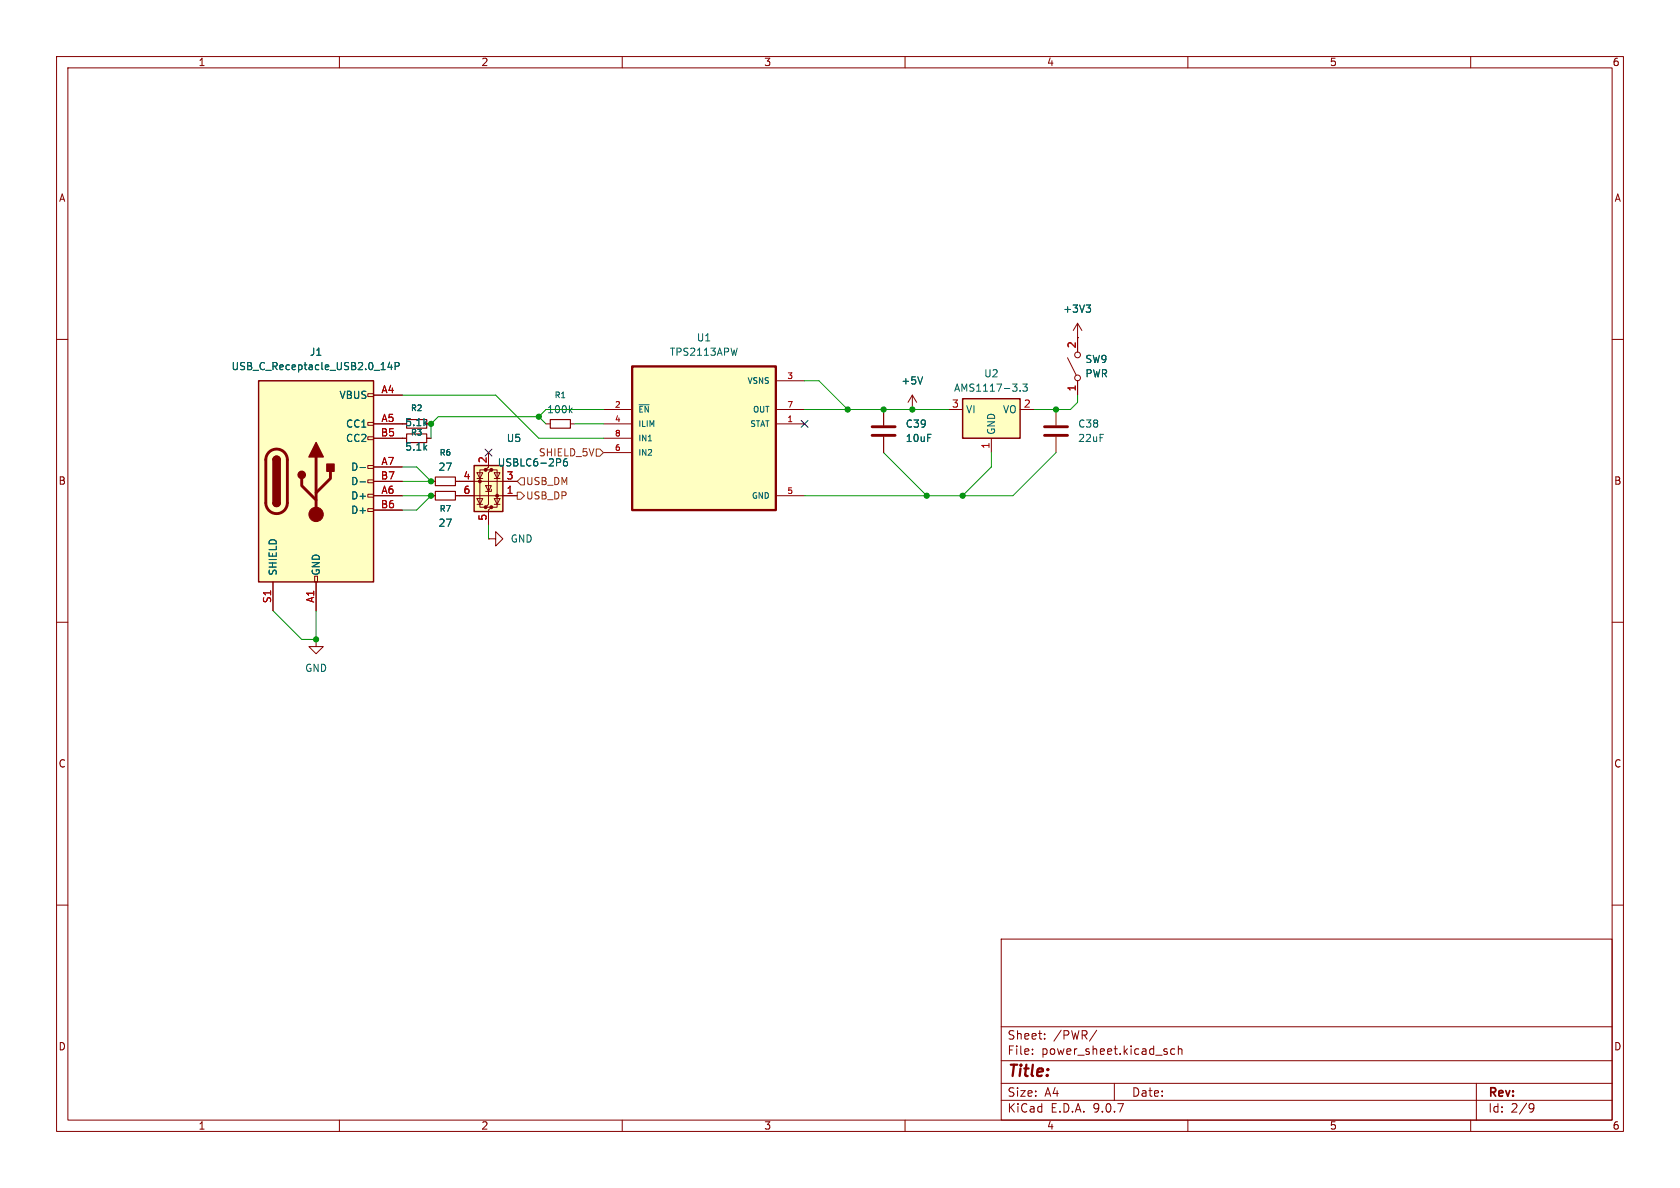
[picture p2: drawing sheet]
<svg xmlns="http://www.w3.org/2000/svg" width="297mm" height="210mm" viewBox="0 0 297 210" stroke-linecap="round" stroke-linejoin="round" font-family="sans-serif">
<g fill="none" stroke="#840000" stroke-width=".18">
<path d="M10 10h277v190h-277zM12 12h273v186h-273zM60 10v2M110 10v2M160 10v2M210 10v2M260 10v2M190.5 59.7h.1M190.5 57.2l-.8 1.2M190.5 57.2l.8 1.2M190.5 57.2v2.5M10 60h2"/>
<path d="M71.1 77.5h.8M75.4 74.9h.8M75.4 77.5h.8M156.2 72.4v2.8M156.2 77.2v2.8M161.3 72.4h.1M161.3 69.9l-.8 1.2M161.3 69.9l.8 1.2M161.3 69.9v2.5M186.7 72.4v2.8M186.7 77.2v2.8M285 60h2"/>
<path d="M76.2 87.6h.8M76.2 85.1h.8M80.5 87.6h.8M80.5 85.1h.8M10 110h2M285 110h2M10 160h2M177 166h108v32h-108zM285 160h2M60 198v2M110 198v2M160 198v2"/>
<path d="M177 194.5h108M177 191.5h108M177 187.5h108M177 181.5h108M182.5 186.3v.1M182.5 185.5v.1M184.7 183.6v.1M184.7 182.8v.1M193.9 182.1l-1.3 2M197 191.5v3M207.7 185.5l-.5-.1-.2 .3v.4l.1 .2h.6M208.3 185.5l.2-.1 .4 .1 .1 .9"/>
<path d="M208.3 184.9v1.5M210 198v2M260 198v2M261 191.5v6.5M270.6 195.1l.5 .1a.99 .99 0 0 1-.4 1.4h-.2M271.2 195.7l-.3 .3h-.3"/>
</g>
<path d="M71.9 74.2h3.5v1.5h-3.5zM71.9 76.7h3.5v1.5h-3.5zM77 86.9h3.5v1.5h-3.5zM77 84.3h3.5v1.6h-3.5z" fill="none" stroke="#840000" stroke-width=".2"/>
<path d="M192 53.9h.8l-.4 .5M192.6 54.4l.2 .2v.3l-.2 .3M163.1 66.6l-.4 1.3" fill="none" stroke="#006464" stroke-width=".18"/>
<path d="M154.2 75.4h4M154.2 77h4M184.7 75.4h4M184.7 77h4" fill="none" stroke="#840000" stroke-width=".51"/>
<path d="M111.8 64.8h25.4v25.4h-25.4z" fill="#ffffc2"/>
<path d="M111.8 64.8h25.4v25.4h-25.4z" fill="none" stroke="#840000" stroke-width=".41"/>
<g fill="none" stroke="#840000" stroke-width=".18">
<path d="M96.5 74.9h.8M100.8 74.9h.8M106.7 72.4h5.1M106.7 74.9h5.1M106.7 77.5h5.1M137.2 72.4h5M137.2 74.9h5M137.2 67.3h5M86.4 95.3h1.2v-1.3l1.3 1.3-1.3 1.2v-1.2M86.4 95.3h.1M106.7 80h5.1M137.2 87.6h5"/>
<path d="M55.9 113v1.3h1.2l-1.2 1.3-1.3-1.3h1.3M55.9 113h.1"/>
</g>
<path d="M100.8 72.5l.3 .5M101.1 72.1l-.4 .5M113 71.6h1.8M114.6 77.9h.6M130.3 61.5l-.3 1.3" fill="none" stroke="#006464" stroke-width=".18"/>
<path d="M97.3 74.2h3.5v1.5h-3.5z" fill="none" stroke="#840000" stroke-width=".2"/>
<path d="M170.2 70.5h10.1v7h-10.1z" fill="#ffffc2"/>
<path d="M170.2 70.5h10.1v7h-10.1z" fill="none" stroke="#840000" stroke-width=".25"/>
<path d="M167.6 72.4h2.6M175.3 77.5v2.5M180.3 72.4h2.6" fill="none" stroke="#840000" stroke-width=".18"/>
<path d="M180.3 69v.2M180.8 67.9h.8l-.4 .5 .3 .1v.5l-.1 .2-.6-.2" fill="none" stroke="#006464" stroke-width=".18"/>
<path d="M45.7 67.3h20.3v35.6h-20.3z" fill="#ffffc2"/>
<g fill="none" stroke="#840000" stroke-width=".18">
<path d="M65 69.6h1v.5h-1zM65 74.7h1v.5h-1zM65 77.2h1v.5h-1zM66 69.9h5.1M66 74.9h5.1M66 77.5h5.1M65 82.3h1v.5h-1zM65 84.8h1v.5h-1zM65 87.4h1v.5h-1zM65 89.9h1v.5h-1zM66 82.6h5.1M66 85.1h5.1"/>
<path d="M66 87.6h5.1M66 90.2h5.1M48.3 102.9v5.1M55.6 101.9h.5v1h-.5zM55.9 102.9v5.1"/>
</g>
<path d="M45.7 67.3h20.3v35.6h-20.3zM48.3 81.3a.64 .64 0 0 1 .6-.7 .64 .64 0 0 1 .6 .7M48.3 88.9a.64 .64 0 0 0 .6 .6 .64 .64 0 0 0 .6-.6" fill="none" stroke="#840000" stroke-width=".25"/>
<path d="M47.5 79.9a1.9 1.9 0 0 1 2.1-.4 1.9 1.9 0 0 1 1.2 1.8v7.6a1.91 1.91 0 0 1-1.9 1.9 1.91 1.91 0 0 1-1.9-1.9v-7.8l.2-.6zM53.3 84.6v1.3l2.6 2.5M55.9 80.8v10.1M58.4 83.3v1.3l-2.5 2.5" fill="none" stroke="#840000" stroke-width=".51"/>
<g fill="#840000" stroke="#840000" stroke-width=".25">
<path d="M48.3 81.3h1.2v7.6h-1.2z"/>
<path d="M48.4 80.8a.64 .64 0 0 1 .7-.1 .64 .64 0 0 1 .4 .6h-1.2z"/>
<path d="M48.3 88.9h1.2a.64 .64 0 0 1-.6 .6 .64 .64 0 0 1-.6-.6z"/>
<path d="M55.9 78.2l1.2 2.6h-2.5z"/>
<path d="M57.8 82h1.3v1.3h-1.3z"/>
<circle cx="53.3" cy="83.9" r=".63"/>
</g>
<circle cx="55.9" cy="90.9" r="1.27" fill="#840000" stroke="#840000" stroke-width=".18"/>
<path d="M68.9 64l-.3 .9h.8M69.2 64.5v.8M69.8 64.7h.7l.1-.2-.1-.3-.7-.1v1.2M63.7 82.6h.9M63.7 85.2h.9" fill="none" stroke="#006464" stroke-width=".18"/>
<path d="M83.8 82.3h5.1v8.1h-5.1z" fill="#ffffc2"/>
<g fill="#840000" stroke="#840000" stroke-width=".18">
<circle cx="87.9" cy="87.6" r=".25"/>
<circle cx="86.9" cy="89.7" r=".25"/>
<circle cx="86.9" cy="83.1" r=".25"/>
<circle cx="85.9" cy="89.7" r=".25"/>
<circle cx="85.9" cy="83.1" r=".25"/>
<circle cx="84.8" cy="85.1" r=".25"/>
</g>
<g fill="none" stroke="#840000" stroke-width=".18">
<path d="M190.5 59.7h.1M190.5 59.7v2.5M66 74.9h5.1M66 77.5h5.9M66 69.9h5.1M75.4 74.9h.8M75.4 77.5h.8M156.2 72.4v2.8M156.2 77.2v2.8M161.3 72.4h.1M188.7 63.2l1.5 3.1M190.5 67.3v2.6"/>
<path d="M66 87.6h5.1M66 85.1h5.1M66 82.6h5.1M66 90.2h5.1M76.2 87.6h.8M76.2 85.1h.8M80.5 87.6h10.9M80.5 85.1h10.9M84.3 88.1h1l-.5 1.1zM84.3 83.6h1l-.5 1zM84.3 84.6h1M84.3 89.2h1"/>
<path d="M85.9 85.9h1l-.5 1zM85.9 83.1h-1.1v6.6h1.1M86.4 80v2.6l-.5 .5h1l-.5 .5v5.6l-.5 .5h1l-.5 .5v2.5M86.9 86.5v.4h-1M86.9 83.1h1v6.6h-1M87.4 88.1h1l-.5 1.1zM87.4 83.6h1l-.5 1zM87.4 84.6h1M87.4 89.2h1M48.3 102.9v5.1M55.9 102.9v5.1"/>
<circle cx="190.5" cy="66.8" r=".51"/>
<circle cx="190.5" cy="62.7" r=".51"/>
</g>
<path d="M83.8 82.3h5.1v8.1h-5.1z" fill="none" stroke="#840000" stroke-width=".25"/>
<path d="M192 53.9h.8l-.4 .5M192.6 54.4l.2 .2v.3l-.2 .3M68.9 64l-.3 .9h.8M69.2 64.5v.8M69.8 64.7h.7l.1-.2-.1-.3-.7-.1v1.2M163.1 66.6l-.4 1.3M63.7 82.6h.9M63.7 85.2h.9M99.6 81.6v.5l.2 .3 .5-.2v-.5M99.7 81.7l-.1 .1" fill="none" stroke="#006464" stroke-width=".18"/>
<path d="M105.4 79.4h.6l.7 .6-.7 .6h-.6zM91.4 85.1l.7-.6h.6v1.2h-.6zM91.4 87h.7l.6 .6-.6 .7h-.7z" fill="none" stroke="#725600" stroke-width=".18"/>
<g fill="none" stroke="#009600" stroke-width=".18">
<path d="M71.1 69.9h16.5l7.6 7.6h11.5M95.2 73.7h-17.7l-1.3 1.2v2.6M95.2 73.7l1.3 1.2M101.6 74.9h5.1M106.7 72.4h-10.2l-1.3 1.3M142.2 67.3h2.6l5.1 5.1M142.2 72.4h25.4M190.5 69.9v1.2l-1.3 1.3h-6.3M71.1 82.6h2.6l2.5 2.5h-5.1M71.1 87.6h5.1l-2.5 2.6h-2.6M86.4 92.7v2.6M156.2 80l7.6 7.6"/>
<path d="M175.3 80v2.6l-5.1 5M186.7 80l-7.6 7.6h-36.9M48.3 108l5 5h2.6v-5"/>
</g>
<path d="M85.8 79.4l1.2 1.2M87 79.4l-1.2 1.2M141.6 74.3l1.2 1.2M142.8 74.3l-1.2 1.2" fill="none" stroke="#000084" stroke-width=".18"/>
<g fill="#009600" stroke="#009600" stroke-width=".18">
<circle cx="55.9" cy="113" r=".46"/>
<circle cx="95.2" cy="73.7" r=".46"/>
<circle cx="76.2" cy="74.9" r=".46"/>
<circle cx="76.2" cy="87.6" r=".46"/>
<circle cx="76.2" cy="85.1" r=".46"/>
<circle cx="149.9" cy="72.4" r=".46"/>
<circle cx="170.2" cy="87.6" r=".46"/>
<circle cx="161.3" cy="72.4" r=".46"/>
<circle cx="163.8" cy="87.6" r=".46"/>
<circle cx="156.2" cy="72.4" r=".46"/>
<circle cx="186.7" cy="72.4" r=".46"/>
</g>
<text font-size="2.8" fill="#840000" x="178" y="190.9">Title:</text>
<g font-size="2.1" fill="#840000">
<text x="178" y="184">Sheet:</text>
<text x="186.2" y="184">/PWR/</text>
<text x="178" y="186.7">File:</text>
<text x="184.1" y="186.7">power_sheet.kicad_sch</text>
<text x="178" y="196.9">KiCad</text>
<text x="178" y="194.1">Size:</text>
<text x="184.7" y="194.1">A4</text>
<text x="185.7" y="196.9">E.D.A.</text>
<text x="193.3" y="196.9">9.0.7</text>
<text x="200" y="194.1">Date:</text>
<text x="263" y="194.3">Rev:</text>
<text x="263" y="196.9">Id:</text>
<text x="267.1" y="196.9">2/9</text>
</g>
<g font-size="1.8" fill="#840000">
<text x="35" y="11.9">1</text>
<text x="85" y="11.9">2</text>
<text x="135" y="11.9">3</text>
<text x="185" y="11.9">4</text>
<text x="235" y="11.9">5</text>
<text x="285" y="11.9">6</text>
<text x="10.3" y="35.9">A</text>
<text x="285.3" y="35.9">A</text>
<text x="71.5" y="75.5">5.1k</text>
<text x="10.3" y="85.9">B</text>
<text x="285.3" y="85.9">B</text>
<text x="10.3" y="135.9">C</text>
<text x="285.3" y="135.9">C</text>
<text x="10.3" y="185.9">D</text>
<text x="285.3" y="185.9">D</text>
<text x="35" y="199.9">1</text>
<text x="85" y="199.9">2</text>
<text x="135" y="199.9">3</text>
<text x="185" y="199.9">4</text>
<text x="235" y="199.9">5</text>
<text x="285" y="199.9">6</text>
</g>
<g font-size="1.8" fill="#006464">
<text x="187.9" y="55.5">+3V3</text>
<text x="40.8" y="65.6">USB_C_Receptacle_USB2.0_14P</text>
<text x="54.7" y="63.1">J1</text>
<text x="118.3" y="63.1">TPS2113APW</text>
<text x="123.1" y="60.6">U1</text>
<text x="191.8" y="64.4">SW9</text>
<text x="59.9" y="70.7">VBUS</text>
<text x="159.3" y="68.2">+5V</text>
<text x="168.6" y="69.4">AMS1117-3.3</text>
<text x="173.9" y="66.9">U2</text>
<text x="191.8" y="66.9">PWR</text>
<text x="61.1" y="75.8">CC1</text>
<text x="96.6" y="73.3">100k</text>
<text x="160" y="75.8">C39</text>
<text x="170.7" y="73.3">VI</text>
<text x="176.1" y="77" transform="rotate(-90 176.1 77)">GND</text>
<text x="177.2" y="73.3">VO</text>
<text x="190.5" y="75.8">C38</text>
<text x="61.1" y="78.3">CC2</text>
<text x="62" y="83.4">D-</text>
<text x="71.5" y="79.9">5.1k</text>
<text x="77.4" y="83.4">27</text>
<text x="87.9" y="82.7">USBLC6-2P6</text>
<text x="89.5" y="78.3">U5</text>
<text x="95.2" y="80.9">SHIELD_5V</text>
<text x="160" y="78.3">10uF</text>
<text x="190.5" y="78.3">22uF</text>
<text x="62" y="86">D-</text>
<text x="62" y="88.5">D+</text>
<text x="62" y="91">D+</text>
<text x="77.4" y="93.3">27</text>
<text x="49.1" y="101.9" transform="rotate(-90 49.1 101.9)">SHIELD</text>
<text x="56.7" y="101.9" transform="rotate(-90 56.7 101.9)">GND</text>
<text x="90.2" y="96.1">GND</text>
<text x="53.8" y="119">GND</text>
</g>
<g font-size="1.8" fill="#a90000">
<text x="190.2" y="61.7" transform="rotate(-90 190.2 61.7)">2</text>
<text x="67.3" y="69.6">A4</text>
<text x="190.2" y="69.3" transform="rotate(-90 190.2 69.3)">1</text>
<text x="67.2" y="77.2">B5</text>
<text x="67.3" y="74.7">A5</text>
<text x="168.2" y="72.1">3</text>
<text x="180.9" y="72.1">2</text>
<text x="67.3" y="82.3">A7</text>
<text x="86.1" y="82" transform="rotate(-90 86.1 82)">2</text>
<text x="175" y="79.4" transform="rotate(-90 175 79.4)">1</text>
<text x="67.2" y="84.8">B7</text>
<text x="67.2" y="89.9">B6</text>
<text x="67.3" y="87.4">A6</text>
<text x="81.8" y="87.4">6</text>
<text x="81.8" y="84.8">4</text>
<text x="89.5" y="87.4">1</text>
<text x="89.5" y="84.8">3</text>
<text x="86.1" y="92.1" transform="rotate(-90 86.1 92.1)">5</text>
<text x="48" y="106.7" transform="rotate(-90 48 106.7)">S1</text>
<text x="55.6" y="106.7" transform="rotate(-90 55.6 106.7)">A1</text>
</g>
<g font-size="1.8" fill="#725600">
<text x="92.9" y="86">USB_DM</text>
<text x="92.9" y="88.5">USB_DP</text>
</g>
<g font-size="1.4" fill="#006464">
<text x="97.9" y="70.6">R1</text>
<text x="132" y="68">VSNS</text>
<text x="72.5" y="72.9">R2</text>
<text x="72.5" y="77.2">R3</text>
<text x="112.8" y="73.1">~{EN}</text>
<text x="112.8" y="75.7">ILIM</text>
<text x="132.5" y="75.7">STAT</text>
<text x="133" y="73.1">OUT</text>
<text x="77.6" y="80.7">R6</text>
<text x="112.8" y="78.2">IN1</text>
<text x="112.8" y="80.7">IN2</text>
<text x="132.8" y="88.4">GND</text>
<text x="77.6" y="90.7">R7</text>
</g>
<g font-size="1.4" fill="#a90000">
<text x="139.1" y="67.1">3</text>
<text x="108.6" y="72.1">2</text>
<text x="108.6" y="74.7">4</text>
<text x="108.6" y="77.2">8</text>
<text x="139.1" y="72.1">7</text>
<text x="139.1" y="74.7">1</text>
<text x="108.6" y="79.8">6</text>
<text x="139.1" y="87.4">5</text>
</g>
</svg>
